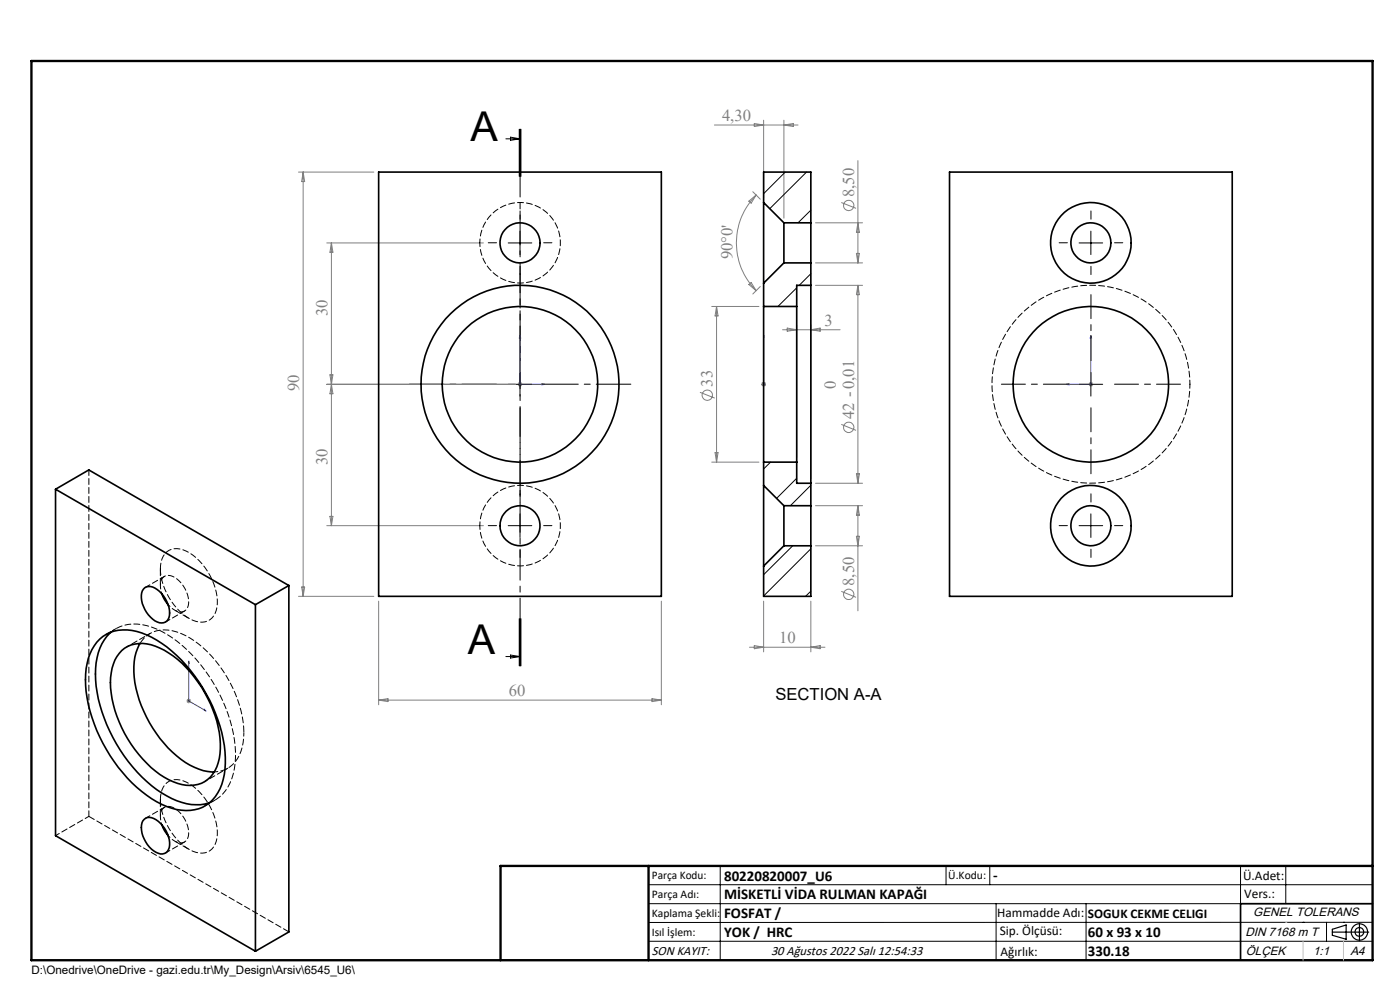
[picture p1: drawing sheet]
<svg xmlns="http://www.w3.org/2000/svg" width="297mm" height="210mm" viewBox="0 0 297 210" stroke-linecap="round" stroke-linejoin="round" font-family="sans-serif">
<g fill="none" stroke="#808080" stroke-width=".21">
<path d="M63.3 36.5h16M64.3 36.5v90M64.3 36.5l.3 2h-.6zM151.6 26.5h17.7M160 26.2l2 .3-2 .3zM162 25.5v16.5M166.3 25.5v20.8M166.3 26.5l2-.3v.6zM182 34.1v21.7M69.3 51.5h33.3M70.3 51.5v60M70.3 51.5l.3 2h-.6z"/>
<path d="M158.9 42.7l1.5-1.3-1.1 1.7zM159.7 40.7l1.6 1.6M160.4 41.4a14.4 14.4 0 0 0 0 20.3M173 55.8h10M173 47.3h10M178.5 43l3.1 1.2M181.7 53.8h.6l-.3 2zM182 47.3l.3 2h-.6zM70 79.5l.6 4h-.6l.6-4zM151 65h10M152 65v33M152 65l.3 2h-.6z"/>
<path d="M158.9 60.4l.4-.5 1.1 1.8zM161.3 60.8l-1.6 1.6M166 69.9h12.2M167 69.6l2 .3-2 .4zM169 68.9v28.1M172 68.9v32.6M172 69.9l2-.3v.7zM173 60.5h10M182 60.5v42M182 60.5l.3 2h-.6zM69.3 81.5h40M109.8 81.5h1"/>
<path d="M110 81.2l.7 .7M110.3 81v1M110.7 81.2l-.7 .7M148.5 83.2l3.1 1.2M151 98h10M151.7 96h.6l-.3 2zM161.5 81.5h1M161.6 81.2l.7 .7M162 81v1M162.3 81.2l-.7 .7M178.5 90l3.1 1.3M230.9 81.5h1"/>
<path d="M231.1 81.2l.7 .7M231.4 81v1M231.8 81.2l-.7 .7M69.3 111.5h33.3M70 109.5h.6l-.3 2zM173 102.5h10M173 107.3h10M173 115.8h10M181.7 100.5h.6l-.3 2zM181.7 113.8h.6l-.3 2zM182 107.3v22.3M182 107.3l.3 2h-.6z"/>
<path d="M63.3 126.5h16M64 124.5h.6l-.3 2zM80.3 127.5v22M140.3 127.5v22M159 137.3h16M160 136.9l2 .4-2 .3zM162 127.5v10.8M172 127.5v10.8M172 137.3l2-.4v.7zM178.5 125.4l3.1 1.3M39.5 148.7h1M39.7 148.3l.7 .7"/>
<path d="M40 148.2v1M40.4 148.3l-.7 .7M80.3 148.5h60M80.3 148.5l2-.3v.6zM138.3 148.2l2 .3-2 .3z"/>
<circle cx="180" cy="43.6" r="1.09"/>
<circle cx="150.1" cy="83.8" r="1.1"/>
<circle cx="180" cy="90.7" r="1.09"/>
<circle cx="180" cy="126.1" r="1.09"/>
</g>
<g fill="none" stroke="#000" stroke-width=".25">
<path d="M282.6 197.7h7.8M282.6 197.1l3-.9v3l-3-.8zM288.4 195.8v3.8M106.2 203.7h185"/>
<circle cx="288.4" cy="197.7" r="1.74"/>
<circle cx="288.4" cy="197.7" r=".93"/>
</g>
<g fill="none" stroke="#00f" stroke-width=".21">
<path d="M110.3 71.1l.2 .6h-.3zM110.3 71.1v10.4h5.2M162 71.1v.6v-.6M162 71.1v10.4M231.4 71.1l.2 .6h-.3zM231.4 71.1v10.4h-5.2M115 81.4l.5 .1-.5 .2zM162 81.4v.3zM162 81.5h.1M226.2 81.5l.6-.1v.3zM40 140.2v8.5l3.7 2.1M40 140.2l.1 .5-.1-.1z"/>
<path d="M43.4 150.5l.3 .3-.3-.1z"/>
</g>
<g fill="none" stroke="#000" stroke-width=".21" stroke-dasharray="15.2 1.3 1.3 1.3">
<path d="M105.3 51.5h-1.7M110.3 46.5v-1.8M110.3 56.5v1.7M115.3 51.5h1.8M226.4 51.5h-1.7M231.4 46.5v-1.8M231.4 56.5v1.7M236.4 51.5h1.8M105.3 111.5h-1.7M110.3 106.5v-1.8M110.3 116.5v1.7M115.3 111.5h1.8"/>
<path d="M226.4 111.5h-1.7M231.4 106.5v-1.8M231.4 116.5v1.7M236.4 111.5h1.8"/>
</g>
<path d="M231.4 76.5v-14M226.4 81.5h-14M231.4 86.5v14M236.4 81.5h14" fill="none" stroke="#000" stroke-width=".21" stroke-dasharray="15.2 1.3 1.3 1.3" stroke-dashoffset="10.1"/>
<path d="M110.3 76.5v-18.5M105.3 81.5h-18.5M110.3 86.5v18.5M115.3 81.5h18.5" fill="none" stroke="#000" stroke-width=".21" stroke-dasharray="15.2 1.3 1.3 1.3" stroke-dashoffset="7.9"/>
<path d="M110.3 141.2v-113.8" fill="none" stroke="#000" stroke-width=".21" stroke-dasharray="6.3 1.3 1.3 1.3" stroke-dashoffset="2.1"/>
<g fill="none" stroke="#000" stroke-width=".21">
<path d="M107.3 29.4h3M108.3 29.1l2 .3-2 .4zM110.2 27.4v10zM110.3 27.4v10M110.5 27.4v10M107.8 51.5h5M110.3 49v5M228.9 51.5h5M231.4 49v5M110.3 79v5M231.4 79v5M107.8 81.5h5"/>
<path d="M228.9 81.5h5M107.8 111.5h5M110.3 109v5M228.9 111.5h5M231.4 109v5M107.3 139.3h3M108.3 139l2 .3-2 .3zM110.2 131.2v10M110.3 131.2v10M110.5 131.2v10M137.6 187.7h153.6M137.6 191.7h153.6"/>
<path d="M137.6 199.7h153.6M152.8 183.7v20M200.7 183.7v4M210 183.7v4M211.3 191.7v12M230.4 191.7v12M263.2 183.7v20M272.8 183.7v8M276.4 195.6h.1M281.4 195.6v4.1M285 195.6h.1M291.2 195.6l-153.6 .1"/>
</g>
<path d="M291.2 191.7h-28v12" fill="none" stroke="#000" stroke-width=".35"/>
<path d="M6.7 12.9h284.5v190.8h-284.5zM137.6 183.7v20M291.2 183.7h-185v20" fill="none" stroke="#000" stroke-width=".5"/>
<path d="M276.4 199.7v4M285 199.7v4" fill="none" stroke="#c0c0c0" stroke-width=".21"/>
<path d="M272.8 195.6h.1" fill="none" stroke="#c0c0c0" stroke-width=".25"/>
<g fill="#00f">
<path d="M115 81.4l.5 .1-.5 .2zM110.3 71.1l.2 .6h-.3z"/>
<path d="M226.2 81.5l.6 .2v-.3zM231.4 71.1l-.1 .6h.3zM43.4 150.5l.3 .3-.3-.1zM40 140.2l.1 .5-.1-.1z"/>
<path d="M162 81.4v.3zM162 71.1v.6zM162 81.4v.3zM162 71.1v.6z"/>
</g>
<g fill="none" stroke="#000" stroke-width=".35">
<path d="M80.3 36.5h60v90h-60zM201.4 36.5h60v90h-60zM162 43v17.1M162 43v-6.5h10v10.8M162 43l4.3 4.3M166.3 47.3v8.5M166.3 55.8l-4.3 4.3M166.3 55.8h5.7M166.3 47.3h5.7M172 47.3v8.5M172 55.8v4.7M162 65v33"/>
<path d="M162 60.1v4.9M162 65h7M169 65v33M172 60.5v42M172 60.5h-3v4.5M162 98v5M162 98h7M169 98v4.5h3M11.8 103.8v73.5l42.4 24.5M11.8 103.8l42.4 24.5M11.8 103.8l7-4.1 42.5 24.5M162 103v17.1"/>
<path d="M162 103l4.3 4.3M166.3 107.3v8.5M166.3 107.3h5.7M166.3 115.8l-4.3 4.3M166.3 115.8h5.7M172 107.3v8.5M172 115.8v10.7h-10v-6.4M172 102.5v4.8M21.2 135.6a8.5 8.5 0 0 1 8.9-1.3 27.9 27.9 0 0 1 13.6 12.9 27.5 27.5 0 0 1 3.9 17.1 8.4 8.4 0 0 1-6.3 7.5 13.3 13.3 0 0 1-10.2-3.1 33.6 33.6 0 0 1-12.9-23.2 13.5 13.5 0 0 1 2.3-9.3zM23.6 134.1a11 11 0 0 0-3.4 8.9 32.9 32.9 0 0 0 9.9 21.8 19.6 19.6 0 0 0 10.5 5.9 8 8 0 0 0 3.9-.5M25.8 138a7.2 7.2 0 0 1 8.1-.5 24.5 24.5 0 0 1 11.7 14.3 16.5 16.5 0 0 1 .4 10.9 6.2 6.2 0 0 1-8.3 3.5 19.9 19.9 0 0 1-9.9-8.3 23.8 23.8 0 0 1-4.3-14.2 9.1 9.1 0 0 1 2.3-5.7zM29.7 136.5a13.1 13.1 0 0 0-.8 9.5 26.2 26.2 0 0 0 11.4 16.3l.9 .5a9.1 9.1 0 0 0 4.2 1"/>
<path d="M30.7 124.7a2.5 2.5 0 0 1 3.1 .7 6.1 6.1 0 0 1 2 5.6 1.85 1.85 0 0 1-3 .7 6.1 6.1 0 0 1-2.6-6.4zM34.3 125.9l.6 1.3 .8 1.1M54.2 128.3v73.5M61.3 124.2v73.5l-7.1 4.1M61.3 124.2l-7.1 4.1M30.6 173.8a1.93 1.93 0 0 1 2.5 .1 6.3 6.3 0 0 1 2.8 5.9 1.75 1.75 0 0 1-2.8 1 6.2 6.2 0 0 1-3-6.3zM34.3 174.9l.6 1.3 .8 1.1"/>
<circle cx="110.3" cy="51.5" r="4.3"/>
<circle cx="231.4" cy="51.5" r="8.6"/>
<circle cx="231.4" cy="51.5" r="4.2"/>
<circle cx="110.3" cy="81.5" r="16.5"/>
<circle cx="110.3" cy="81.5" r="21"/>
<circle cx="231.4" cy="81.5" r="16.5"/>
<circle cx="110.3" cy="111.5" r="4.2"/>
<circle cx="231.4" cy="111.5" r="8.6"/>
<circle cx="231.4" cy="111.5" r="4.2"/>
</g>
<path d="M101.8 51.5a8.6 8.6 0 0 0 12.5 7.6 8.6 8.6 0 0 0 .9-14.7 8.6 8.6 0 0 0-13.4 6.1v1M101.8 111.5a8.6 8.6 0 0 0 12.5 7.6 8.6 8.6 0 0 0 .9-14.7 8.6 8.6 0 0 0-13.4 6.1v1M23.6 134a8.5 8.5 0 0 1 8.6-1 26.6 26.6 0 0 1 12.9 11.7 29.6 29.6 0 0 1 4.8 17.2 9.2 9.2 0 0 1-5.4 8.3M45.5 163.7a6.1 6.1 0 0 0 5.9-5.2l.3-3.1" fill="none" stroke="#000" stroke-width=".21" stroke-dasharray="1.3 .6" stroke-dashoffset=".5"/>
<path d="M166.6 36.5l-4.6 4.6M171.1 36.5l-7.8 7.8M172 58.1l-2.5 2.4M172 44.6l-2.7 2.7M169 61.1l-4 3.9M163.5 98l-1.5 1.5M168.2 115.8l-6.2 6.1M169 101.5l-4.3 4.2M172 116.4l-10 10M172 102.9l-4.3 4.4M172 125.4l-1.1 1.1" fill="none" stroke="#000" stroke-width=".21"/>
<path d="M252.4 81.5a21 21 0 0 0-31-18.4 21 21 0 0 0-1.3 36.1 21 21 0 0 0 32.3-16.2v-1.5M24.6 133.3l-2.1 1.3M11.8 177.3l7.1-4.1M43.5 170.9l2.1-1.2" fill="none" stroke="#000" stroke-width=".21" stroke-dasharray="1.3 .6" stroke-dashoffset=".4"/>
<path d="M34 124.2a1.85 1.85 0 0 1 1-2 1.85 1.85 0 0 1 2.1 .3 6 6 0 0 1 2.7 6.4 1.92 1.92 0 0 1-3.1 .3l-1-.9M34 173.2a1.85 1.85 0 0 1 1-2 1.85 1.85 0 0 1 2.1 .3 6 6 0 0 1 2.7 6.4 1.92 1.92 0 0 1-3.1 .3l-1-.9" fill="none" stroke="#000" stroke-width=".21" stroke-dasharray="1.3 .6" stroke-dashoffset=".7"/>
<path d="M34.3 125.9l-.3-1.7M34.3 174.9l-.3-1.7" fill="none" stroke="#000" stroke-width=".21" stroke-dasharray="1.3 .6" stroke-dashoffset=".9"/>
<path d="M34 120.7a13.1 13.1 0 0 0 6.9 10.9 3.4 3.4 0 0 0 5.1-2.8 12.7 12.7 0 0 0-7.1-12.2 3.4 3.4 0 0 0-4.8 3.3l-.1 .8M18.9 173.2l42.4 24.5M34 169.7a13.1 13.1 0 0 0 6.9 10.9 3.4 3.4 0 0 0 5.1-2.8 12.7 12.7 0 0 0-7.1-12.2 3.4 3.4 0 0 0-4.8 3.3l-.1 .8" fill="none" stroke="#000" stroke-width=".21" stroke-dasharray="1.3 .6"/>
<path d="M34 120.7v3.5M37 129.4l3.1 1.8M51.7 155.4a25.6 25.6 0 0 0-12.3-20.6 8 8 0 0 0-7.7-.4 6 6 0 0 0-2 2.1M34 169.7v3.5M37 178.4l3.1 1.7" fill="none" stroke="#000" stroke-width=".21" stroke-dasharray="1.3 .6" stroke-dashoffset="-.2"/>
<path d="M18.9 99.7v73.5" fill="none" stroke="#000" stroke-width=".21" stroke-dasharray="1.3 .6" stroke-dashoffset=".1"/>
<path d="M34.9 122.3l-4 2.3M35.1 131.9l4.1-2.3M34.9 171.2l-4 2.4M35.1 180.9l4.1-2.3" fill="none" stroke="#000" stroke-width=".21" stroke-dasharray="1.3 .6" stroke-dashoffset=".2"/>
<path d="M31.8 134.4l-4.9 2.8M43.4 165.8l4.9-2.8" fill="none" stroke="#000" stroke-width=".21" stroke-dasharray="1.3 .6" stroke-dashoffset=".6"/>
<g font-size="8.7">
<text x="99.8" y="29.9">A</text>
<text x="99.2" y="138.8">A</text>
</g>
<g font-size="3.5" fill="#808080">
<text x="153.2" y="25.7">4,30</text>
<text x="181.2" y="41.8" transform="rotate(-90 181.2 41.8)">8,50</text>
<text x="155.4" y="55" transform="rotate(-89 155.4 55)">90°0'</text>
<text x="69.5" y="67.1" transform="rotate(-90 69.5 67.1)">30</text>
<text x="174.9" y="69.1">3</text>
<text x="63.5" y="83" transform="rotate(-90 63.5 83)">90</text>
<text x="151.2" y="82" transform="rotate(-90 151.2 82)">33</text>
<text x="177.3" y="82.6" transform="rotate(-90 177.3 82.6)">0</text>
<text x="181.2" y="88.8" transform="rotate(-90 181.2 88.8)">42 -0,01</text>
<text x="69.5" y="98.7" transform="rotate(-90 69.5 98.7)">30</text>
<text x="181.2" y="124.3" transform="rotate(-90 181.2 124.3)">8,50</text>
<text x="165.3" y="136.4">10</text>
<text x="107.9" y="147.7">60</text>
</g>
<text font-size="3.5" x="164.5" y="148.5">SECTION A-A</text>
<g font-size="3.2">
<text x="153.6" y="186.8">80220820007_U6</text>
<text x="153.6" y="190.8">MİSKETLİ VİDA RULMAN KAPAĞI</text>
<text x="210.7" y="186.6">-</text>
<text x="153.6" y="194.8">FOSFAT /</text>
<text x="153.6" y="198.8">YOK / HRC</text>
<text x="230.8" y="198.7">60 x 93 x 10</text>
<text x="230.8" y="202.8">330.18</text>
</g>
<g font-size="2.8">
<text x="263.7" y="186.7">Ü.Adet:</text>
<text x="263.9" y="190.5">Vers.:</text>
<text x="211.5" y="194.5">Hammadde Adı:</text>
<text x="230.8" y="194.7">SOGUK CEKME CELIGI</text>
<text x="138.3" y="202.6">SON KAYIT:</text>
<text x="163.6" y="202.6">30 Ağustos 2022 Salı 12:54:33</text>
<text x="212.1" y="198.4">Sip. Ölçüsü:</text>
<text x="212.2" y="202.7">Ağırlık:</text>
</g>
<g font-size="2.6">
<text x="265.9" y="194.4">GENEL TOLERANS</text>
<text x="264.2" y="198.5">DIN 7168 m T</text>
<text x="264.3" y="202.6">ÖLÇEK</text>
<text x="278.5" y="202.6">1:1</text>
<text x="286.5" y="202.6">A4</text>
</g>
<g font-size="2.5">
<text x="138.3" y="186.4">Parça Kodu:</text>
<text x="138.3" y="190.5">Parça Adı:</text>
<text x="201.2" y="186.5">Ü.Kodu:</text>
<text x="138.3" y="194.5">Kaplama Şekli:</text>
<text x="138.3" y="198.6">Isıl İşlem:</text>
<text x="6.7" y="206.7">D:\Onedrive\OneDrive - gazi.edu.tr\My_Design\Arsiv\6545_U6\</text>
</g>
</svg>
